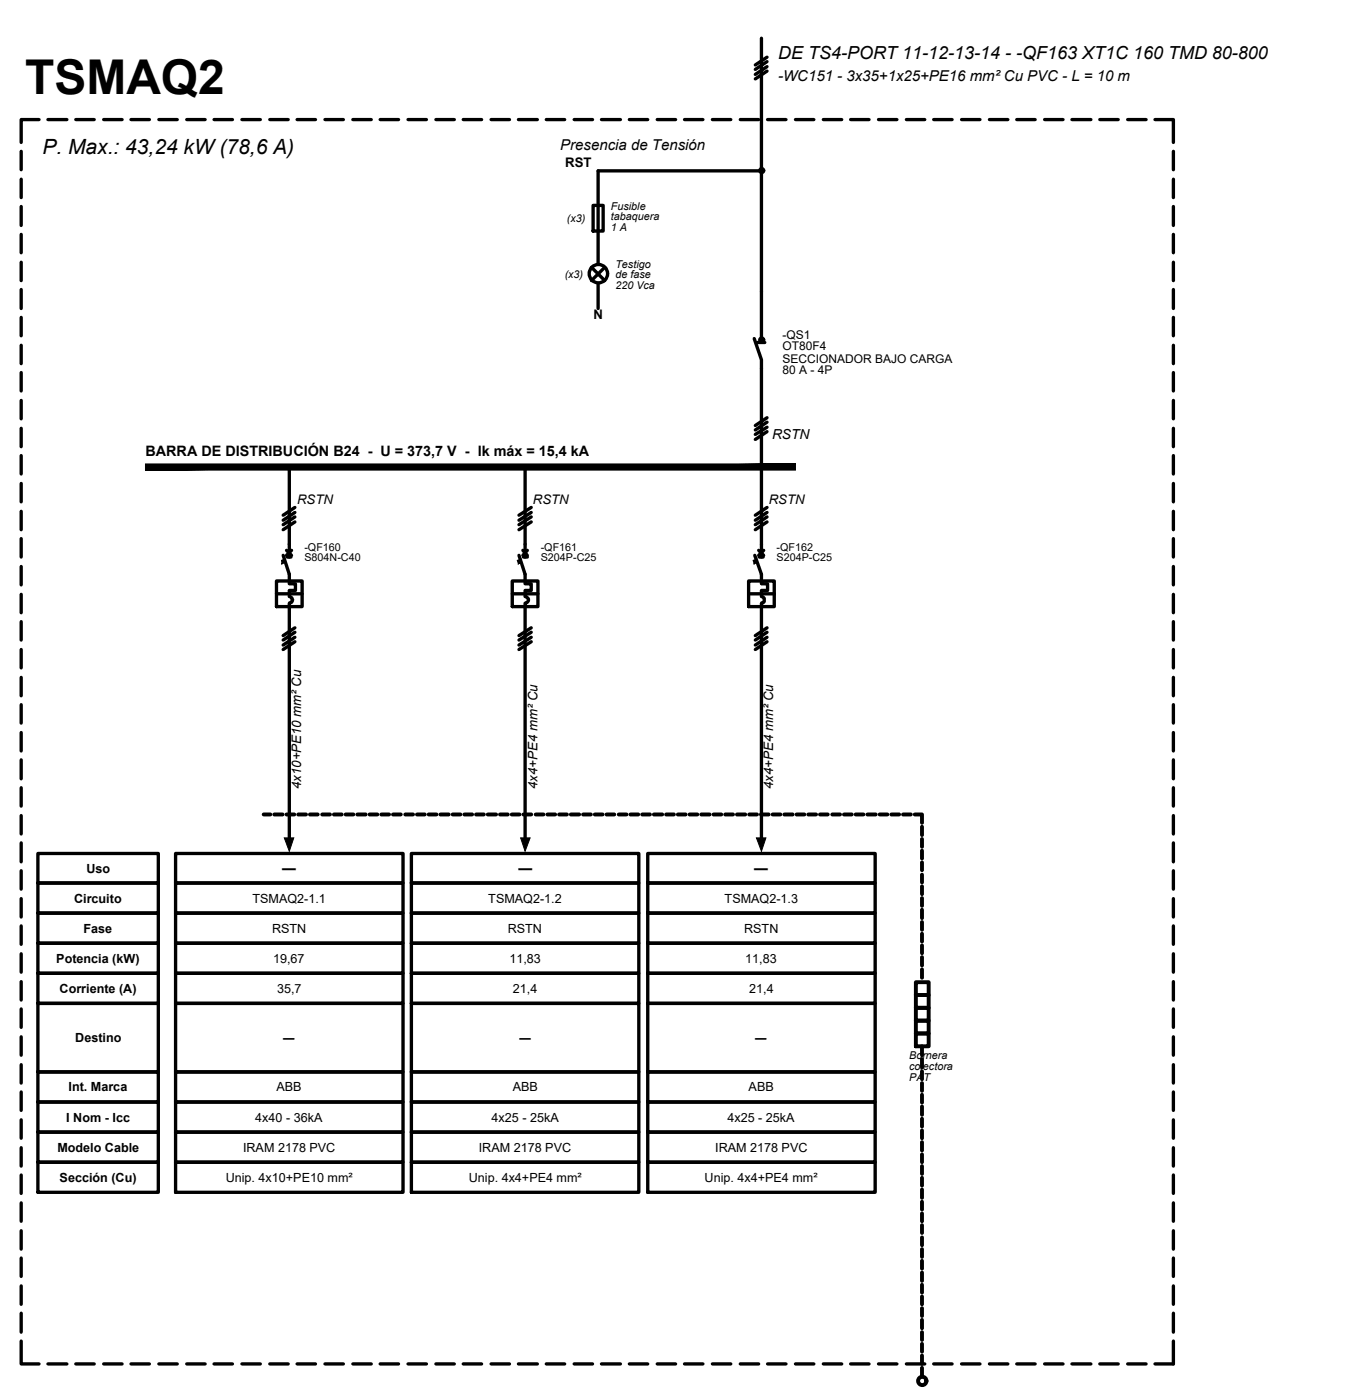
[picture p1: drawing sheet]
<svg xmlns="http://www.w3.org/2000/svg" width="103mm" height="106mm" viewBox="0 0 103 106" stroke-linecap="round" stroke-linejoin="round" font-family="sans-serif">
<!-- layer: UNI-MARCO -->
<g fill="none" stroke="#000" stroke-width=".25">
<path d="M1.6 11.5v1.4M1.6 13.6v1.4M1.6 15.7v1.4M1.6 17.8v1.4M1.6 19.9v1.4M3 9.1h-1.4v1.7M3.6 9.1h1.5M5.8 9.1h1.4M7.9 9.1h1.4M9.9 9.1h1.4M12.1 9.1h1.4M14.2 9.1h1.4"/>
<path d="M16.3 9.1h1.4M18.4 9.1h1.4M20.5 9.1h1.4M22.6 9.1h1.4M24.7 9.1h1.4M26.8 9.1h1.4M28.9 9.1h1.4M31 9.1h1.4M33.1 9.1h1.4M35.2 9.1h1.4M37.3 9.1h1.4M39.4 9.1h1.4"/>
<path d="M41.5 9.1h1.4M43.6 9.1h1.4M45.7 9.1h1.4M47.8 9.1h1.4M49.9 9.1h1.4M52 9.1h1.4M54.1 9.1h1.4M56.2 9.1h1.4M58.3 9.1h1.4M60.4 9.1h1.4M62.5 9.1h1.4M64.6 9.1h1.4"/>
<path d="M66.7 9.1h1.4M68.8 9.1h1.4M70.9 9.1h1.4M73 9.1h1.4M75.1 9.1h1.4M77.2 9.1h1.4M79.3 9.1h1.4M81.4 9.1h1.4M83.5 9.1h1.4M85.6 9.1h1.4M87.7 9.1h1.4v1.7M89.1 11.5v1.4"/>
<path d="M89.1 13.6v1.4M89.1 15.7v1.4M89.1 17.8v1.4M89.1 19.9v1.4M1.6 22v1.4M1.6 24.1v1.4M1.6 26.2v1.4M1.6 28.3v1.4M1.6 30.4v1.4M1.6 32.5v1.4M1.6 34.6v1.4M1.6 36.7v1.4"/>
<path d="M1.6 38.8v1.4M89.1 22v1.4M89.1 24.1v1.4M89.1 26.2v1.4M89.1 28.3v1.4M89.1 30.4v1.4M89.1 32.5v1.4M89.1 34.6v1.4M89.1 36.7v1.4M89.1 38.8v1.4M1.6 40.9v1.4M1.6 43v1.4"/>
<path d="M1.6 45.2v1.3M1.6 47.2v1.4M1.6 49.3v1.4M1.6 51.5v1.4M1.6 53.5v1.4M1.6 55.7v1.3M1.6 57.7v1.5M1.6 59.8v1.4M89.1 40.9v1.4M89.1 43v1.4M89.1 45.2v1.3M89.1 47.2v1.4"/>
<path d="M89.1 49.3v1.4M89.1 51.5v1.4M89.1 53.5v1.4M89.1 55.7v1.3M89.1 57.7v1.5M89.1 59.8v1.4M1.6 62v1.4M1.6 64v1.5M1.6 66.1v1.4M1.6 68.3v1.4M1.6 70.3v1.4M1.6 72.5v1.4"/>
<path d="M1.6 74.6v1.4M1.6 76.6v1.4M1.6 78.8v1.4M89.1 62v1.4M89.1 64v1.5M89.1 66.1v1.4M89.1 68.3v1.4M89.1 70.3v1.4M89.1 72.5v1.4M89.1 74.6v1.4M89.1 76.6v1.4M89.1 78.8v1.4"/>
<path d="M1.6 80.9v1.4M1.6 83v1.4M1.6 85.1v1.4M1.6 87.2v1.4M1.6 89.3v1.4M1.6 91.4v1.4M1.6 93.5v1.4M1.6 95.6v1.4M1.6 97.7v1.4M1.6 99.8v1.4M89.1 80.9v1.4M89.1 83v1.4"/>
<path d="M89.1 85.1v1.4M89.1 87.2v1.4M89.1 89.3v1.4M89.1 91.4v1.4M89.1 93.5v1.4M89.1 95.6v1.4M89.1 97.7v1.4M89.1 99.8v1.4M1.6 101.9v1.7h1.4M3.6 103.6h1.5M5.8 103.6h1.4M7.9 103.6h1.4"/>
<path d="M9.9 103.6h1.4M12.1 103.6h1.4M14.2 103.6h1.4M16.3 103.6h1.4M18.4 103.6h1.4M20.5 103.6h1.4M22.6 103.6h1.4M24.7 103.6h1.4M26.8 103.6h1.4M28.9 103.6h1.4M31 103.6h1.4M33.1 103.6h1.4"/>
<path d="M35.2 103.6h1.4M37.3 103.6h1.4M39.4 103.6h1.4M41.5 103.6h1.4M43.6 103.6h1.4M45.7 103.6h1.4M47.8 103.6h1.4M49.9 103.6h1.4M52 103.6h1.4M54.1 103.6h1.4M56.2 103.6h1.4M58.3 103.6h1.4"/>
<path d="M60.4 103.6h1.4M62.5 103.6h1.4M64.6 103.6h1.4M66.7 103.6h1.4M68.8 103.6h1.4M70.9 103.6h1.4M73 103.6h1.4M75.1 103.6h1.4M77.2 103.6h1.4M79.3 103.6h1.4M81.4 103.6h1.4M83.5 103.6h1.4"/>
<path d="M85.6 103.6h1.4M89.1 101.9v1.7h-1.4"/>
</g>
<!-- layer: UNI-LIN -->
<g fill="none" stroke="#000" stroke-width=".25">
<path d="M45 15.6h.8v2h-.8zM57.8 13h-12.4v7.1M57.8 2.9v22.8M58.3 5.4l-.9 .6M58.3 5.1l-.9 .6M58.3 4.7l-.9 .6M58.3 4.3l-.9 .6M22 35.5v6.8M22.4 39.6l-.9 .6M22.4 39.3l-.9 .6M22.4 38.9l-.9 .6M22.4 38.5l-.9 .6"/>
<path d="M39.9 35.5v6.8M40.3 39.6l-.9 .6M40.3 39.3l-.9 .6M40.3 38.9l-.9 .6M40.3 38.5l-.9 .6M44.9 20.3l1 1M45.4 21.5v1.9M45.9 20.3l-1 1M57.3 25.7l.5 1.6v15M57.5 26h.6M58.3 32.8l-.9 .6M58.3 32.5l-.9 .5"/>
<path d="M58.3 32.1l-.9 .6M58.3 31.7l-.9 .6M58.3 39.6l-.9 .6M58.3 39.3l-.9 .6M58.3 38.9l-.9 .6M58.3 38.5l-.9 .6M21 44.1h1.9v2h-1.9zM21 45.1h1.9M21.5 42.2l.5 1.4v.7h.4v.6h-.4v.4a.25 .25 0 0 1 .2 .3 .25 .25 0 0 1-.2 .2v18M21.8 41.8l.3 .4M21.8 42.3h.3M22.1 41.8l-.3 .4"/>
<path d="M22.4 48.8l-.9 .5M22.4 48.4l-.9 .6M22.4 48l-.9 .6M22.4 47.7l-.9 .6M38.9 44.1h2v2h-2zM38.9 45.1h2M39.4 42.2l.5 1.4v.7h.4v.6h-.4v.4a.25 .25 0 0 1 .2 .3 .25 .25 0 0 1-.2 .2v18M39.7 41.8l.3 .4M39.8 42.3h.2M40 41.8l-.3 .4M40.3 48.8l-.9 .5M40.3 48.4l-.9 .6"/>
<path d="M40.3 48l-.9 .6M40.3 47.7l-.9 .6M56.9 44.1h1.9v2h-1.9zM56.9 45.1h1.9M57.3 42.2l.5 1.4v.7h.5v.6h-.5v.4a.26 .26 0 0 1 .2 .3 .26 .26 0 0 1-.2 .2v18M57.6 41.8l.4 .4M57.7 42.3h.3M58 41.8l-.4 .4M58.3 48.8l-.9 .5M58.3 48.4l-.9 .6M58.3 48l-.9 .6M58.3 47.7l-.9 .6"/>
<circle cx="57.8" cy="13" r=".15"/>
<circle cx="45.4" cy="20.8" r=".7"/>
<circle cx="57.8" cy="25.8" r=".15"/>
</g>
<!-- layer: UNI-BARRA -->
<path d="M11 35.2v.5l49.4-.5zM11 35.7l49.4-.5v.5z" fill="#000" stroke="#000" stroke-width=".08"/>
<!-- layer: UNI-TABLA -->
<g fill="none" stroke="#000" stroke-width=".25">
<path d="M2.9 64.8h9.1v2.3h-9.1zM2.9 67.1h9.1v2.3h-9.1zM2.9 69.4h9.1v2.3h-9.1zM2.9 71.7h9.1v2.2h-9.1zM2.9 73.9h9.1v2.3h-9.1zM2.9 76.2h9.1v5.2h-9.1zM13.3 64.8h17.3v2.3h-17.3zM13.3 67.1h17.3v2.3h-17.3zM13.3 69.4h17.3v2.3h-17.3zM13.3 71.7h17.3v2.2h-17.3zM13.3 73.9h17.3v2.3h-17.3zM13.3 76.2h17.3v5.2h-17.3z"/>
<path d="M31.2 64.8h17.3v2.3h-17.3zM31.2 67.1h17.3v2.3h-17.3zM31.2 69.4h17.3v2.3h-17.3zM31.2 71.7h17.3v2.2h-17.3zM31.2 73.9h17.3v2.3h-17.3zM31.2 76.2h17.3v5.2h-17.3zM49.2 64.8h17.3v2.3h-17.3zM49.2 67.1h17.3v2.3h-17.3zM49.2 69.4h17.3v2.3h-17.3zM49.2 71.7h17.3v2.2h-17.3zM49.2 73.9h17.3v2.3h-17.3zM49.2 76.2h17.3v5.2h-17.3z"/>
<path d="M2.9 81.4h9.1v2.3h-9.1zM2.9 83.7h9.1v2.3h-9.1zM2.9 86h9.1v2.3h-9.1zM2.9 88.3h9.1v2.3h-9.1zM13.3 81.4h17.3v2.3h-17.3zM13.3 83.7h17.3v2.3h-17.3zM13.3 86h17.3v2.3h-17.3zM13.3 88.3h17.3v2.3h-17.3zM31.2 81.4h17.3v2.3h-17.3zM31.2 83.7h17.3v2.3h-17.3zM31.2 86h17.3v2.3h-17.3zM31.2 88.3h17.3v2.3h-17.3z"/>
<path d="M49.2 81.4h17.3v2.3h-17.3zM49.2 83.7h17.3v2.3h-17.3zM49.2 86h17.3v2.3h-17.3zM49.2 88.3h17.3v2.3h-17.3z"/>
</g>
<!-- layer: UNI-LIN -->
<g fill="#000" stroke="#000" stroke-width=".08">
<path d="M21.6 63.7h.7l-.3 1zM39.5 63.7h.8l-.4 1zM57.4 63.7h.8l-.4 1z"/>
<path d="M21.6 42.5l.1 .2-.3 .1zM21.4 42.6v.2l.2-.3z"/>
<path d="M39.5 42.5l.1 .2-.2 .1zM39.3 42.6l.1 .2 .1-.3z"/>
<path d="M57.4 42.5l.1 .2-.2 .1zM57.2 42.6l.1 .2 .1-.3z"/>
</g>
<!-- layer: UNI-PAT -->
<g fill="none" stroke="#000" stroke-width=".3">
<path d="M20 61.9h.5M20.8 61.9h.7M21.8 61.9h.6M22.6 61.9h.6M23.5 61.9h.6M24.5 61.9h.6M25.4 61.9h.6M26.2 61.9h.6M27.1 61.9h.7M28.1 61.9h.6M29 61.9h.5M29.8 61.9h.6"/>
<path d="M30.8 61.9h.6M31.7 61.9h.6M32.6 61.9h.5M33.4 61.9h.7M34.4 61.9h.6M35.3 61.9h.6M36.2 61.9h.5M37 61.9h.7M38 61.9h.6M38.9 61.9h.6M39.8 61.9h.5M40.7 61.9h.6"/>
<path d="M41.6 61.9h.6M42.5 61.9h.6M43.3 61.9h.7M44.3 61.9h.6M45.2 61.9h.6M46.1 61.9h.6M47 61.9h.6M47.9 61.9h.6M48.8 61.9h.6M49.7 61.9h.6M50.6 61.9h.6M51.5 61.9h.6"/>
<path d="M52.4 61.9h.6M53.3 61.9h.6M54.2 61.9h.6M55.1 61.9h.6M56 61.9h.6M56.9 61.9h.6M57.8 61.9h.6M58.7 61.9h.6M59.6 61.9h.6M60.5 61.9h.6M61.4 61.9h.6M62.3 61.9h.6"/>
<path d="M63.2 61.9h.6M64.1 61.9h.6M65 61.9h.6M65.9 61.9h.6M66.8 61.9h.6M67.7 61.9h.6M68.6 61.9h.6M69.5 61.9h.5v.6M69.6 78.5h.9v1h-.9zM69.6 77.5h.9v1h-.9zM69.6 76.6h.9v.9h-.9zM69.6 75.6h.9v1h-.9z"/>
<path d="M69.6 74.6h.9v1h-.9zM70 62.8v.6M70 63.7v.6M70 64.6v.6M70 65.5v.6M70 66.4v.6M70 67.3v.6M70 68.2v.6M70 69.1v.6M70 70v.6M70 70.9v.6M70 71.8v.6"/>
<path d="M70 72.7v.6M70 73.6v.7M70 79.5v.7M70 80.5v.6M70 81.4v.6M70 82.3v.6M70 83.2v.6M70 84.1v.6M70 85v.6M70 85.9v.6M70 86.8v.6M70 87.7v.6"/>
<path d="M70 88.6v.6M70 89.5v.6M70 90.4v.6M70 91.3v.6M70 92.2v.6M70 93.1v.6M70 94v.6M70 94.9v.6M70 95.8v.6M70 96.7v.6M70 97.6v.6M70 98.5v.6"/>
<path d="M70 99.4v.6M70 100.3v.6M70 101.2v.6M70 102.1v.6M70 103v.6M70 103.9v.7"/>
<circle cx="70" cy="104.9" r=".32"/>
</g>
<text font-size="3.6" x="1.9" y="7.1">TSMAQ2</text>
<text font-size="1.6" x="3.2" y="11.7">P. Max.: 43,24 kW (78,6 A)</text>
<text font-size="1.4" x="59.1" y="4.5">DE TS4-PORT 11-12-13-14 - -QF163 XT1C 160 TMD 80-800</text>
<g font-size="1.1">
<text x="42.5" y="11.4">Presencia de Tensión</text>
<text x="59.1" y="6.2">-WC151 - 3x35+1x25+PE16 mm² Cu PVC - L = 10 m</text>
<text x="11" y="34.7">BARRA DE DISTRIBUCIÓN B24 - U = 373,7 V - Ik máx = 15,4 kA</text>
</g>
<g font-size="1">
<text x="42.9" y="12.7">RST</text>
<text x="45.1" y="24.2">N</text>
<text x="58.6" y="33.4">RSTN</text>
<text x="22.6" y="38.3">RSTN</text>
<text x="40.5" y="38.3">RSTN</text>
<text x="58.4" y="38.3">RSTN</text>
<text x="22.9" y="59.9" transform="rotate(-90 22.9 59.9)">4x10+PE10 mm² Cu</text>
<text x="40.8" y="59.9" transform="rotate(-90 40.8 59.9)">4x4+PE4 mm² Cu</text>
<text x="58.7" y="59.9" transform="rotate(-90 58.7 59.9)">4x4+PE4 mm² Cu</text>
<text x="5.6" y="68.6">Circuito</text>
<text x="6.3" y="70.8">Fase</text>
<text x="6.6" y="66.3">Uso</text>
<text x="19.2" y="68.6">TSMAQ2-1.1</text>
<text x="20.7" y="70.8">RSTN</text>
<text x="21.4" y="66.3">—</text>
<text x="37.1" y="68.6">TSMAQ2-1.2</text>
<text x="38.6" y="70.8">RSTN</text>
<text x="39.4" y="66.3">—</text>
<text x="55" y="68.6">TSMAQ2-1.3</text>
<text x="56.5" y="70.8">RSTN</text>
<text x="57.3" y="66.3">—</text>
<text x="4.3" y="73.1">Potencia (kW)</text>
<text x="4.5" y="75.4">Corriente (A)</text>
<text x="20.7" y="73.1">19,67</text>
<text x="21" y="75.4">35,7</text>
<text x="38.7" y="73.1">11,83</text>
<text x="38.9" y="75.4">21,4</text>
<text x="56.6" y="73.1">11,83</text>
<text x="56.9" y="75.4">21,4</text>
<text x="5.2" y="82.9">Int. Marca</text>
<text x="5.7" y="79.2">Destino</text>
<text x="21" y="82.9">ABB</text>
<text x="38.9" y="82.9">ABB</text>
<text x="56.9" y="82.9">ABB</text>
<text x="4.4" y="87.5">Modelo Cable</text>
<text x="4.5" y="89.8">Sección (Cu)</text>
<text x="5" y="85.2">I Nom - Icc</text>
<text x="17.1" y="89.8">Unip. 4x10+PE10 mm²</text>
<text x="18.5" y="87.5">IRAM 2178 PVC</text>
<text x="19.4" y="85.2">4x40 - 36kA</text>
<text x="35.6" y="89.8">Unip. 4x4+PE4 mm²</text>
<text x="36.4" y="87.5">IRAM 2178 PVC</text>
<text x="37.3" y="85.2">4x25 - 25kA</text>
<text x="53.5" y="89.8">Unip. 4x4+PE4 mm²</text>
<text x="54.3" y="87.5">IRAM 2178 PVC</text>
<text x="55.2" y="85.2">4x25 - 25kA</text>
</g>
<g font-size=".9">
<text x="59.4" y="25.7">-QS1</text>
<text x="59.4" y="26.6">OT80F4</text>
<text x="59.4" y="27.5">SECCIONADOR BAJO CARGA</text>
<text x="59.4" y="28.4">80 A - 4P</text>
<text x="21.5" y="79.1">—</text>
<text x="39.5" y="79.1">—</text>
<text x="57.4" y="79.1">—</text>
</g>
<g font-size=".8">
<text x="43.1" y="16.9">(x3)</text>
<text x="46.4" y="15.9">Fusible</text>
<text x="46.4" y="16.7">tabaquera</text>
<text x="46.4" y="17.6">1 A</text>
<text x="42.9" y="21.1">(x3)</text>
<text x="46.7" y="20.3">Testigo</text>
<text x="46.7" y="21.1">de fase</text>
<text x="46.7" y="22">220 Vca</text>
<text x="23.1" y="41.9">-QF160</text>
<text x="41.1" y="41.9">-QF161</text>
<text x="59" y="41.9">-QF162</text>
<text x="23.1" y="42.7">S804N-C40</text>
<text x="41.1" y="42.7">S204P-C25</text>
<text x="59" y="42.7">S204P-C25</text>
<text x="69" y="80.5">Bornera</text>
<text x="69" y="81.3">colectora</text>
<text x="69" y="82.1">PAT</text>
</g>
</svg>
